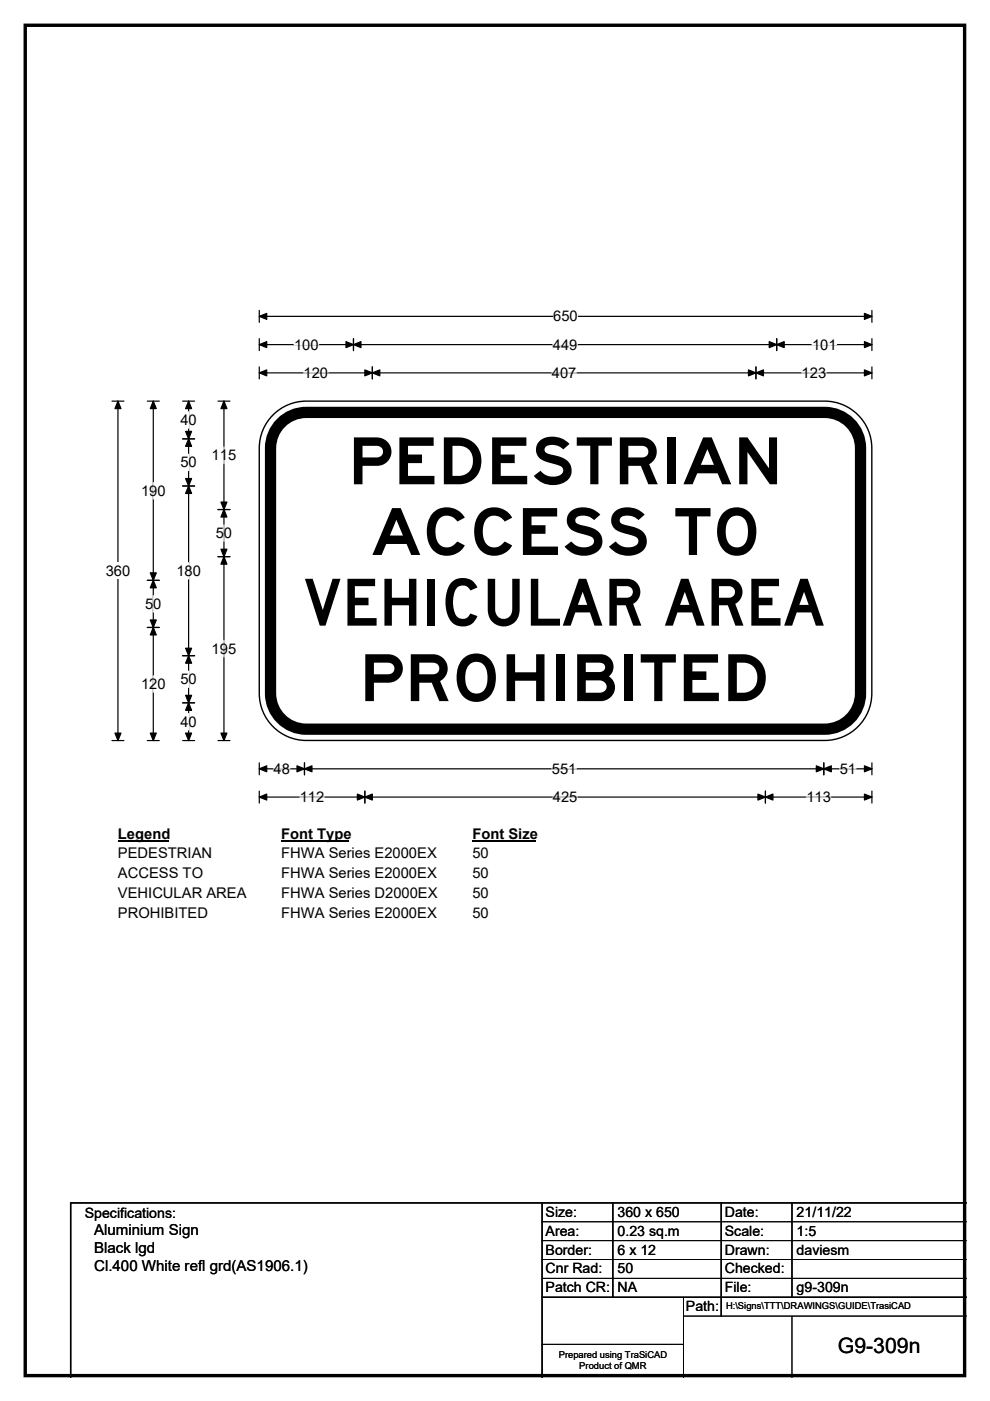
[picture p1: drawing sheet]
<svg xmlns="http://www.w3.org/2000/svg" width="210mm" height="297mm" viewBox="0 0 210 297" stroke-linecap="round" stroke-linejoin="round" font-family="sans-serif">
<path d="M5.4 5.4h199.2v286.3h-199.2z" fill="none" stroke="#000" stroke-width=".72"/>
<path d="M55 67.1h129.9M55 65.8v2.5M184.9 65.8v2.5" fill="none" stroke="#000" stroke-width=".25"/>
<path d="M55 67.1l1.6-.7v1.3zM183.3 66.4l1.6 .7-1.6 .6z" fill="#000" stroke="#000" stroke-width=".25"/>
<path d="M117.3 65.3h5.3v3.5h-5.3z" fill="#fff"/>
<g fill="none" stroke="#000" stroke-width=".25">
<path d="M55 73.1h129.9M55 71.8v2.5M55 77.8v2.5M55 79.1h129.9M75 71.8v2.5M79 77.8v2.5M160.3 77.8v2.5M164.7 71.8v2.5M184.9 77.8v2.5M184.9 71.8v2.5M23.7 85h2.6M25 85v72"/>
<path d="M23.7 157h2.6M55 161.7v2.6M55 167.7v2.6M55 163h129.9M55 169h129.9M64.6 161.7v2.6M77.4 167.7v2.6M162.3 167.7v2.6M174.7 161.7v2.6M184.9 161.7v2.6M184.9 167.7v2.6"/>
</g>
<g fill="#000" stroke="#000" stroke-width=".25">
<path d="M55 73.1l1.6-.7v1.3zM55 79.1l1.6-.7v1.3zM75 73.1l1.6-.7v1.3zM73.4 72.4l1.6 .7-1.6 .6zM79 79.1l1.6-.7v1.3zM77.4 78.4l1.6 .7-1.6 .6zM158.7 78.4l1.6 .7-1.6 .6zM160.3 79.1l1.6-.7v1.3zM163.2 72.4l1.5 .7-1.5 .6zM164.7 73.1l1.6-.7v1.3zM183.3 72.4l1.6 .7-1.6 .6zM183.3 78.4l1.6 .7-1.6 .6z"/>
<path d="M25 85l.7 1.6h-1.3zM24.4 155.4h1.3l-.7 1.6zM55 163l1.6-.6v1.2zM55 169l1.6-.6v1.2zM64.6 163l1.6-.6v1.2zM63 162.4l1.6 .6-1.6 .6zM77.4 169l1.6-.6v1.2zM75.8 168.4l1.6 .6-1.6 .6zM160.8 168.4l1.5 .6-1.5 .6zM162.3 169l1.6-.6v1.2zM173.1 162.4l1.6 .6-1.6 .6zM174.7 163l1.6-.6v1.2z"/>
<path d="M183.3 162.4l1.6 .6-1.6 .6zM183.3 168.4l1.6 .6-1.6 .6z"/>
</g>
<path d="M62.4 73.1h5.2M64.4 79.1h5.2M117.1 79.1h5.2M117.3 73.1h5.2M170 79.1h5.2M172.2 73.1h5.2M58 163h3.5M63.6 169h5.2M117.1 163h5.2M117.3 169h5.2M171 169h5.2M178.1 163h3.5" fill="none" stroke="#fff" stroke-width=".25"/>
<path d="M22.4 119.3h5.2v3.5h-5.2z" fill="#fff"/>
<g fill="none" stroke="#000" stroke-width=".25">
<path d="M31.2 85h2.6M32.5 85v72M38.7 85h2.6M38.7 93h2.6M40 85v72M46.2 85h2.6M47.5 85v72M38.7 103h2.6M46.2 108h2.6M46.2 118h2.6M31.2 123h2.6M31.2 133h2.6"/>
<path d="M38.7 139h2.6M31.2 157h2.6M38.7 157h2.6M38.7 149h2.6M46.2 157h2.6"/>
</g>
<g fill="#000" stroke="#000" stroke-width=".25">
<path d="M32.5 85l.6 1.6h-1.2zM40 93l.6 1.6h-1.2zM40 85l.6 1.6h-1.2zM39.4 91.5h1.2l-.6 1.5zM47.5 85l.6 1.6h-1.2zM39.4 101.5h1.2l-.6 1.5zM40 103l.6 1.6h-1.2zM47.5 108l.6 1.6h-1.2zM46.9 116.4h1.2l-.6 1.6zM46.9 106.4h1.2l-.6 1.6zM47.5 118l.6 1.6h-1.2zM32.5 123l.6 1.6h-1.2z"/>
<path d="M31.9 131.4h1.2l-.6 1.6zM31.9 121.5h1.2l-.6 1.5zM32.5 133l.6 1.6h-1.2zM39.4 137.4h1.2l-.6 1.6zM40 139l.6 1.6h-1.2zM31.9 155.4h1.2l-.6 1.6zM39.4 147.4h1.2l-.6 1.6zM40 149l.6 1.6h-1.2zM39.4 155.4h1.2l-.6 1.6zM46.9 155.4h1.2l-.6 1.6z"/>
</g>
<path d="M40 87.3v3.5M40 96.3v3.5M47.5 94.8v3.5M32.5 102.3v3.5M40 119.3v3.5M47.5 111.3v3.5M32.5 126.3v3.5M47.5 135.8v3.5M32.5 143.3v3.5M40 142.3v3.5M40 151.3v3.5" fill="none" stroke="#fff" stroke-width=".25"/>
<path d="M25 175h10.8v3.5h-10.8z" fill="#fff"/>
<path d="M25 178.3h10.8" fill="none" stroke="#000" stroke-width=".32"/>
<path d="M59.6 175h14.5v3.5h-14.5z" fill="#fff"/>
<path d="M59.6 178.3h14.5" fill="none" stroke="#000" stroke-width=".32"/>
<path d="M100.2 175h13.5v3.5h-13.5z" fill="#fff"/>
<path d="M100.2 178.3h13.5" fill="none" stroke="#000" stroke-width=".32"/>
<g fill="#fff">
<path d="M25 179.2h19.9v3.5h-19.9z"/>
<path d="M59.6 179.2h32.9v3.5h-32.9z"/>
<path d="M100.2 179.2h3.5v3.5h-3.5z"/>
<path d="M25 183.4h18v3.5h-18z"/>
<path d="M59.6 183.4h32.9v3.5h-32.9z"/>
<path d="M100.2 183.4h3.5v3.5h-3.5z"/>
<path d="M25 187.6h27.2v3.5h-27.2z"/>
<path d="M59.6 187.6h33.1v3.5h-33.1z"/>
<path d="M100.2 187.6h3.5v3.5h-3.5z"/>
<path d="M25 191.7h19v3.5h-19z"/>
<path d="M59.6 191.7h32.9v3.5h-32.9z"/>
<path d="M100.2 191.7h3.5v3.5h-3.5z"/>
</g>
<path d="M57.5 88.4a10 10 0 0 1 7.5-3.4h109.9a10 10 0 0 1 10 10v52a10 10 0 0 1-10 10h-109.9a10 10 0 0 1-10-10v-52a9.9 9.9 0 0 1 2.5-6.6z" fill-rule="evenodd" fill="#fff" stroke="#fff" stroke-width=".21"/>
<path d="M59.2 90a7.6 7.6 0 0 1 5.8-2.6h109.9a7.6 7.6 0 0 1 7.6 7.6v52a7.6 7.6 0 0 1-7.6 7.6h-109.9a7.6 7.6 0 0 1-7.6-7.6v-52a7.6 7.6 0 0 1 1.8-5z" fill="none" stroke="#000" stroke-width="2.4"/>
<path d="M57.5 88.4a10 10 0 0 1 7.5-3.4h109.9a10 10 0 0 1 10 10v52a10 10 0 0 1-10 10h-109.9a10 10 0 0 1-10-10v-52a9.9 9.9 0 0 1 2.5-6.6zM115 255v37M130 255v20M153 255v24M168 255v20M205 255h-190v37M115 275h90" fill="none" stroke="#000" stroke-width=".3"/>
<path d="M115 259h90M115 263h90M115 267h90M115 271h90M145 279h60M145 275v17M168 279v13M115 285h30" fill="none" stroke="#000" stroke-width=".21"/>
<g font-size="13.8">
<text x="73.8" y="102.7">PEDESTRIAN</text>
<text x="78.6" y="117.7">ACCESS TO</text>
<text x="64.4" y="132.7">VEHICULAR AREA</text>
<text x="76.2" y="148.7">PROHIBITED</text>
</g>
<text font-size="4.5" x="177.7" y="286.9">G9-309n</text>
<g font-size="3.2">
<text x="20" y="261.9">Aluminium Sign</text>
<text x="20" y="265.7">Black lgd</text>
<text x="20" y="269.6">Cl.400 White refl grd(AS1906.1)</text>
</g>
<g font-size="3.1">
<text x="117.3" y="68.1">650</text>
<text x="62.4" y="74.1">100</text>
<text x="117.3" y="74.1">449</text>
<text x="172.2" y="74.1">101</text>
<text x="64.4" y="80.1">120</text>
<text x="117.1" y="80.1">407</text>
<text x="170" y="80.1">123</text>
<text x="38.3" y="90.1">40</text>
<text x="38.3" y="99.1">50</text>
<text x="44.9" y="97.6">115</text>
<text x="29.9" y="105.1">190</text>
<text x="45.8" y="114.1">50</text>
<text x="22.4" y="122.1">360</text>
<text x="37.4" y="122.1">180</text>
<text x="30.8" y="129.1">50</text>
<text x="44.9" y="138.6">195</text>
<text x="29.9" y="146.1">120</text>
<text x="38.3" y="145.1">50</text>
<text x="38.3" y="154.1">40</text>
<text x="58" y="164.1">48</text>
<text x="117.1" y="164.1">551</text>
<text x="178.1" y="164.1">51</text>
<text x="63.6" y="170.1">112</text>
<text x="117.3" y="170.1">425</text>
<text x="171" y="170.1">113</text>
<text x="25" y="177.8">Legend</text>
<text x="59.6" y="177.8">Font Type</text>
<text x="100.2" y="177.8">Font Size</text>
<text x="25" y="182">PEDESTRIAN</text>
<text x="59.6" y="182">FHWA Series E2000EX</text>
<text x="100.2" y="182">50</text>
<text x="25" y="186.2">ACCESS TO</text>
<text x="25" y="190.4">VEHICULAR AREA</text>
<text x="59.6" y="186.2">FHWA Series E2000EX</text>
<text x="59.6" y="190.4">FHWA Series D2000EX</text>
<text x="100.2" y="186.2">50</text>
<text x="100.2" y="190.4">50</text>
<text x="25" y="194.5">PROHIBITED</text>
<text x="59.6" y="194.5">FHWA Series E2000EX</text>
<text x="100.2" y="194.5">50</text>
</g>
<g font-size="3">
<text x="115.7" y="258">Size:</text>
<text x="131" y="258">360 x 650</text>
<text x="153.7" y="258">Date:</text>
<text x="169" y="258">21/11/22</text>
<text x="18" y="258.2">Specifications:</text>
<text x="115.7" y="262">Area:</text>
<text x="131" y="262">0.23 sq.m</text>
<text x="153.7" y="262">Scale:</text>
<text x="169" y="262">1:5</text>
<text x="115.7" y="266">Border:</text>
<text x="115.7" y="270">Cnr Rad:</text>
<text x="131" y="266">6 x 12</text>
<text x="131" y="270">50</text>
<text x="153.7" y="266">Drawn:</text>
<text x="153.7" y="270">Checked:</text>
<text x="169" y="266">daviesm</text>
<text x="115.7" y="274">Patch CR:</text>
<text x="131" y="274">NA</text>
<text x="153.7" y="274">File:</text>
<text x="169" y="274">g9-309n</text>
<text x="145.5" y="278">Path:</text>
</g>
<g font-size="2">
<text x="154" y="277.6">H:\Signs\TTT\DRAWINGS\GUIDE\TrasiCAD</text>
<text x="118.5" y="287.8">Prepared using TraSiCAD</text>
<text x="122.9" y="290.2">Product of QMR</text>
</g>
</svg>
